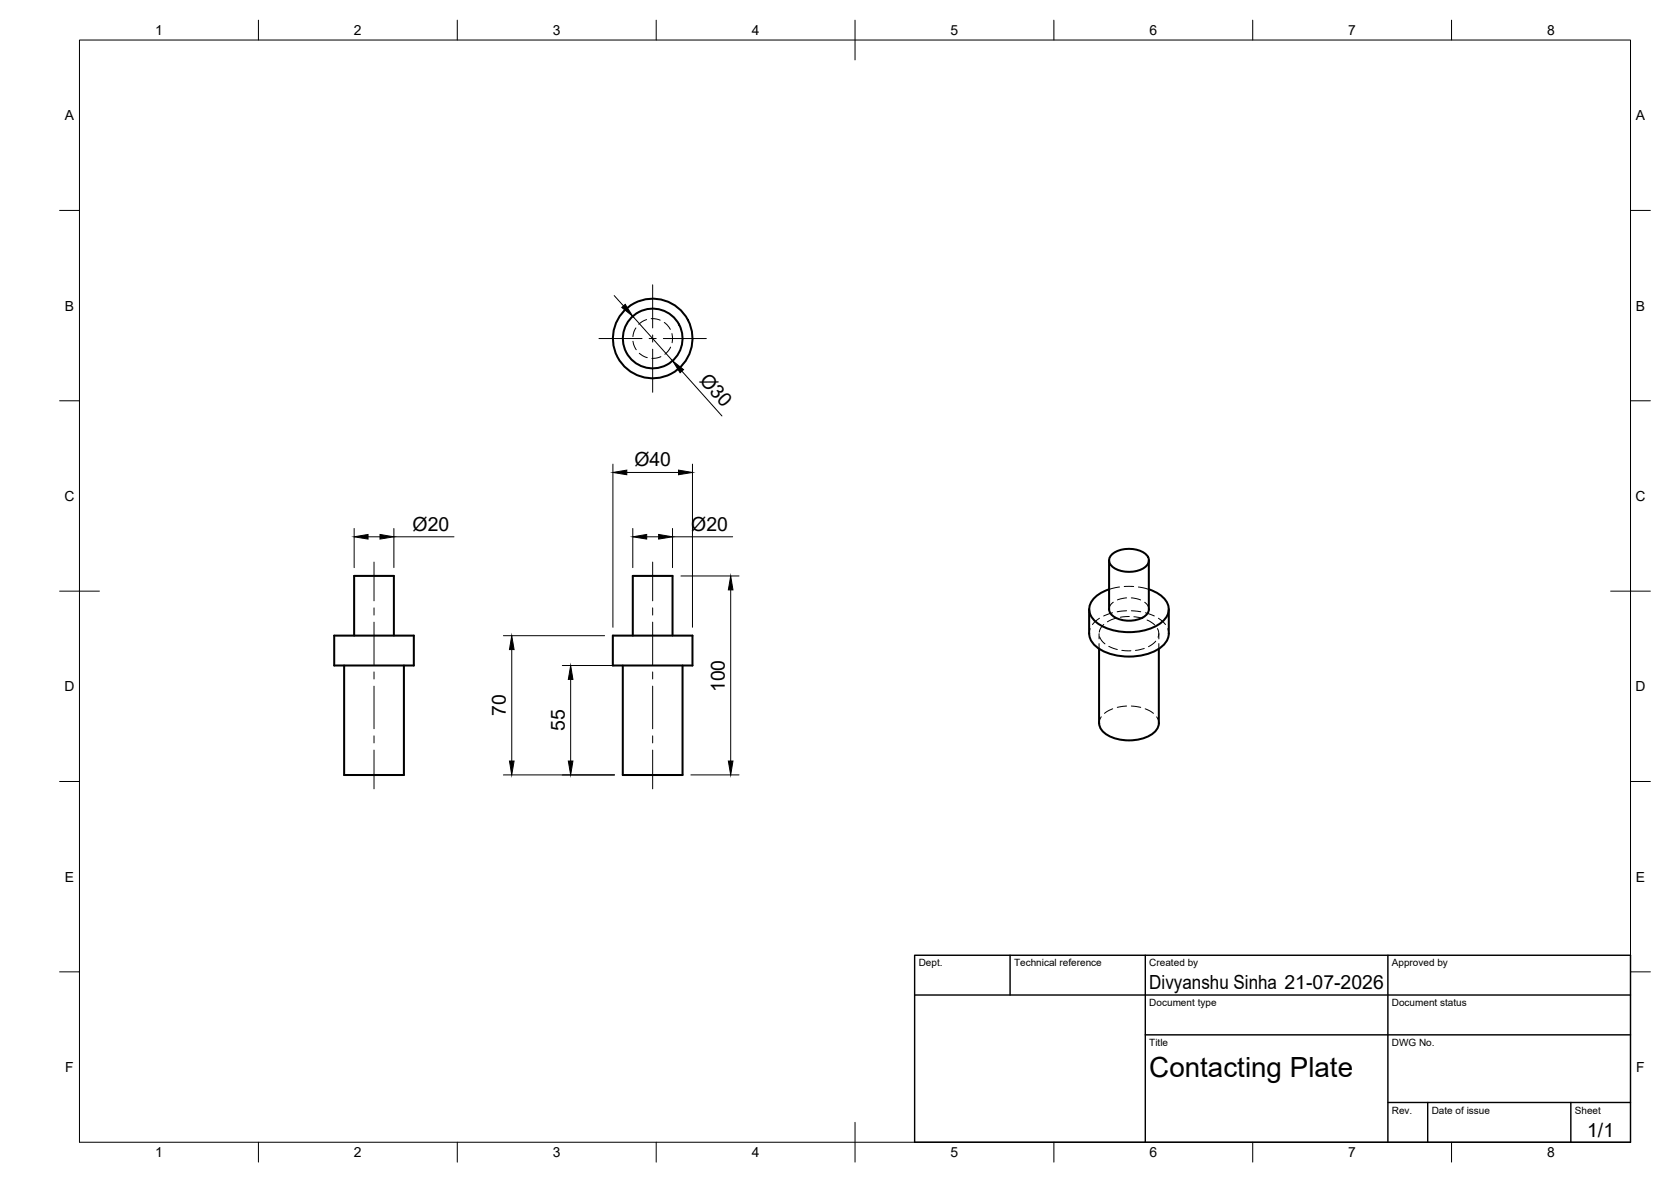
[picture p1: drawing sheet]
<svg xmlns="http://www.w3.org/2000/svg" width="420mm" height="297mm" viewBox="0 0 420 297" stroke-linecap="round" stroke-linejoin="round" font-family="sans-serif">
<!-- layer: Visible -->
<g fill="none" stroke="#000" stroke-width=".51">
<path d="M279.4 139.5a7.1 7.1 0 0 1 8.9 0 1.97 1.97 0 0 1-.5 3.1 7.3 7.3 0 0 1-8.4-.4 1.86 1.86 0 0 1 0-2.7zM84 159.7h20.1v7.5h-20.1zM89 159.7v-15h10v15M154.1 159.7h20v7.5h-20zM159.1 159.7v-15h10v15M273.9 153.1v6.1a5.4 5.4 0 0 0 3.9 4.6 15.4 15.4 0 0 0 14-1 4.7 4.7 0 0 0 2.1-3.6v-6.1M278.9 140.8v12.3M278.9 153.1a3.4 3.4 0 0 0 3 2.7 6.7 6.7 0 0 0 6.6-1.6l.4-1.1M278.9 148.1a7 7 0 0 0-4.9 4.2 4.9 4.9 0 0 0 3.3 5.2 15.2 15.2 0 0 0 14.7-1 4 4 0 0 0-.2-6.9l-2.9-1.5M288.9 140.8v12.3M86.5 167.2v27.6h15.1v-27.6M156.6 167.2v27.6h15v-27.6"/>
<path d="M276.4 163.1v18.6M291.4 163.1v18.6a4.2 4.2 0 0 1-3.1 3.5 11.5 11.5 0 0 1-10.5-.9 3.3 3.3 0 0 1-1.4-2.6"/>
<circle cx="164.1" cy="85.1" r="10"/>
<circle cx="164.1" cy="85.1" r="7.5"/>
</g>
<!-- layer: Hidden -->
<g fill="none" stroke="#000" stroke-width=".25">
<path d="M159.2 85.8l.3 1.3 .5 .8M159.9 82.4l-.5 .9-.3 1.3M160.7 88.8l.9 .6 1.2 .5M162.6 80.3l-1.2 .6-.8 .6M163.7 80.1l1.4 .1 .9 .3M166.2 89.6l-.8 .3-1.5 .2M167 81l.8 .7 .8 1.1M168.6 87.2l-.6 1-.8 .8M169 83.8v2.3M274.1 158l-.2 1.2M276.4 159.2v1.4M276.5 155.4l-1.8 1.6"/>
<path d="M277.5 156.9l-.7 1-.4 1M279.7 154l-2.2 .8M279.9 151.3l-.7 .7-.3 1.1M280.6 155.4l-2.2 .9M281.5 147.5l-2.6 .6M282.7 147.4h2.4M283.3 153.5l-2.4 .2M283.3 150.2l-2.3 .6M284 154.9l-2.3 .2M284.5 153.5l2.3 .2M284.5 150.2l2.3 .6M285.1 155l2.3 .4"/>
<path d="M286.2 147.5l2.7 .6M287.8 151.3l.7 .7 .4 1.1M288 154l2.2 .8M288.4 155.8l1.9 1.3M291 158l.4 1.3-.2 .9M291.3 155.4l1.8 1.6M291.4 159.2v1.4M293.6 158l.3 1.2M276.4 161.7v1.4M276.5 160l.5 1 .8 .8M278.8 162.4l2.1 .8M279.8 178.1l-2.1 1.2"/>
<path d="M282.1 163.4l2.3 .1M283.3 177.4l-2.4 .4M284.5 177.4l2.3 .4M287.7 162.9l-2.2 .6M288 178.1l2 1.2M290.6 161.1l-1.8 1.4M291.4 161.7v1.4M276.9 180.1l-.4 .7-.1 .9M290.8 180.2l.4 .6 .2 .9"/>
</g>
<!-- layer: BORDER -->
<g fill="none" stroke="#000" stroke-width=".25">
<path d="M20 10.1h390v276.9h-390zM65 5.1v5M115 5.1v5M165 5.1v5M215 5.1v10M265 5.1v5M315 5.1v5M365 5.1v5M15 52.9h5M410 52.9h5M15 100.7h5M410 100.7h5"/>
<path d="M15 148.6h10M405 148.6h10M15 196.4h5M410 196.4h5M15 244.2h5M410 244.2h5M65 287v5M115 287v5M165 287v5M215 282.1v9.9M265 287v5M315 287v5"/>
<path d="M365 287v5"/>
</g>
<!-- layer: TITLEBLOCK -->
<path d="M230 240.1h180v46.9h-180zM230 250h180M254 240.1v9.9M288 240.1v46.9M349 240.1v46.9M288 260.1h122M349 277.1h61M359 277.1v9.9M395 277.1v9.9" fill="none" stroke="#000" stroke-width=".36"/>
<!-- layer: Smart Centers -->
<g fill="none" stroke="#000" stroke-width=".25">
<path d="M164.1 71.6v10.8M150.6 85.1h10.8M163.2 85.1h1.8M164.1 84.2v1.8M164.1 87.8v10.8M166.8 85.1h10.8M94 141.3v9.7M94 152.8v1.8M94 156.3v10.8M164.1 141.3v9.7M164.1 152.8v1.8M164.1 156.3v10.8"/>
<path d="M94 168.9v1.7M94 172.4v10.7M164.1 168.9v1.7M164.1 172.4v10.7M94 184.9v1.8M94 188.5v9.7M164.1 184.9v1.8M164.1 188.5v9.7"/>
</g>
<!-- layer: FD_Dimensions -->
<g fill="none" stroke="#000" stroke-width=".25">
<path d="M154.4 74.3l2.4 2.6M159.1 79.5l10 11.2M171.4 93.3l10.1 11.2M154.1 116.6v41M157.6 118.7h13M174.1 116.6v41M89 132.8v9.8M92.5 134.9h3M99 134.9h15.2M99 132.8v9.8M159.1 132.8v9.8M162.6 134.9h3"/>
<path d="M169.1 132.8v9.8M169.1 134.9h15.1M126.6 159.8h25.4M171.2 144.7h14.6M183.7 148.2v43M128.7 163.2v28M141.4 167.2h13.1M143.5 170.7v20.5M126.6 194.7h27.9M173.7 194.7h12.1"/>
</g>
<g fill="#000" stroke="#000" stroke-width=".25">
<path d="M156.3 77.3l.9-.8 1.9 3zM169.1 90.7l2.8 2.2-.9 .8zM154.1 118.7l3.5-.6v1.2zM170.6 118.1l3.5 .6-3.5 .6zM89 134.9l3.5-.6v1.2zM95.5 134.3l3.5 .6-3.5 .6zM159.1 134.9l3.5-.6v1.2zM165.6 134.3l3.5 .6-3.5 .6zM183.7 144.7l.6 3.5h-1.2zM128.7 159.8l.6 3.4h-1.2zM143.5 167.2l.6 3.5h-1.2zM128.1 191.2h1.2l-.6 3.5z"/>
<path d="M142.9 191.2h1.2l-.6 3.5zM183.1 191.2h1.2l-.6 3.5z"/>
</g>
<text font-size="7" x="289" y="270.6">Contacting Plate</text>
<g font-size="4.9">
<text x="175.7" y="95.7" transform="rotate(48 175.7 95.7)">Ø30</text>
<text x="159.5" y="117.2">Ø40</text>
<text x="103.7" y="133.4">Ø20</text>
<text x="173.8" y="133.4">Ø20</text>
<text x="182.3" y="174" transform="rotate(-90 182.3 174)">100</text>
<text x="127.2" y="180" transform="rotate(-90 127.2 180)">70</text>
<text x="142" y="183.7" transform="rotate(-90 142 183.7)">55</text>
<text x="289" y="248.5">Divyanshu Sinha 21-07-2026</text>
<text x="399.1" y="285.7">1/1</text>
</g>
<g font-size="3.5">
<text x="39" y="8.8">1</text>
<text x="89" y="8.8">2</text>
<text x="139" y="8.8">3</text>
<text x="189" y="8.8">4</text>
<text x="239" y="8.8">5</text>
<text x="289" y="8.8">6</text>
<text x="339" y="8.8">7</text>
<text x="389" y="8.8">8</text>
<text x="16.3" y="30.2">A</text>
<text x="411.3" y="30.2">A</text>
<text x="16.3" y="78">B</text>
<text x="411.3" y="78">B</text>
<text x="16.2" y="125.9">C</text>
<text x="411.2" y="125.9">C</text>
<text x="16.2" y="173.7">D</text>
<text x="411.2" y="173.7">D</text>
<text x="16.3" y="221.6">E</text>
<text x="411.3" y="221.6">E</text>
<text x="16.4" y="269.4">F</text>
<text x="411.4" y="269.4">F</text>
<text x="39" y="290.8">1</text>
<text x="89" y="290.8">2</text>
<text x="139" y="290.8">3</text>
<text x="189" y="290.8">4</text>
<text x="239" y="290.8">5</text>
<text x="289" y="290.8">6</text>
<text x="339" y="290.8">7</text>
<text x="389" y="290.8">8</text>
</g>
<g font-size="2.5">
<text x="231" y="242.9">Dept.</text>
<text x="255" y="242.9">Technical reference</text>
<text x="289" y="242.9">Created by</text>
<text x="350" y="242.9">Approved by</text>
<text x="289" y="252.8">Document type</text>
<text x="350" y="252.8">Document status</text>
<text x="289" y="262.9">Title</text>
<text x="350" y="262.9">DWG No.</text>
<text x="350" y="279.9">Rev.</text>
<text x="360" y="279.9">Date of issue</text>
<text x="396" y="279.9">Sheet</text>
</g>
</svg>
